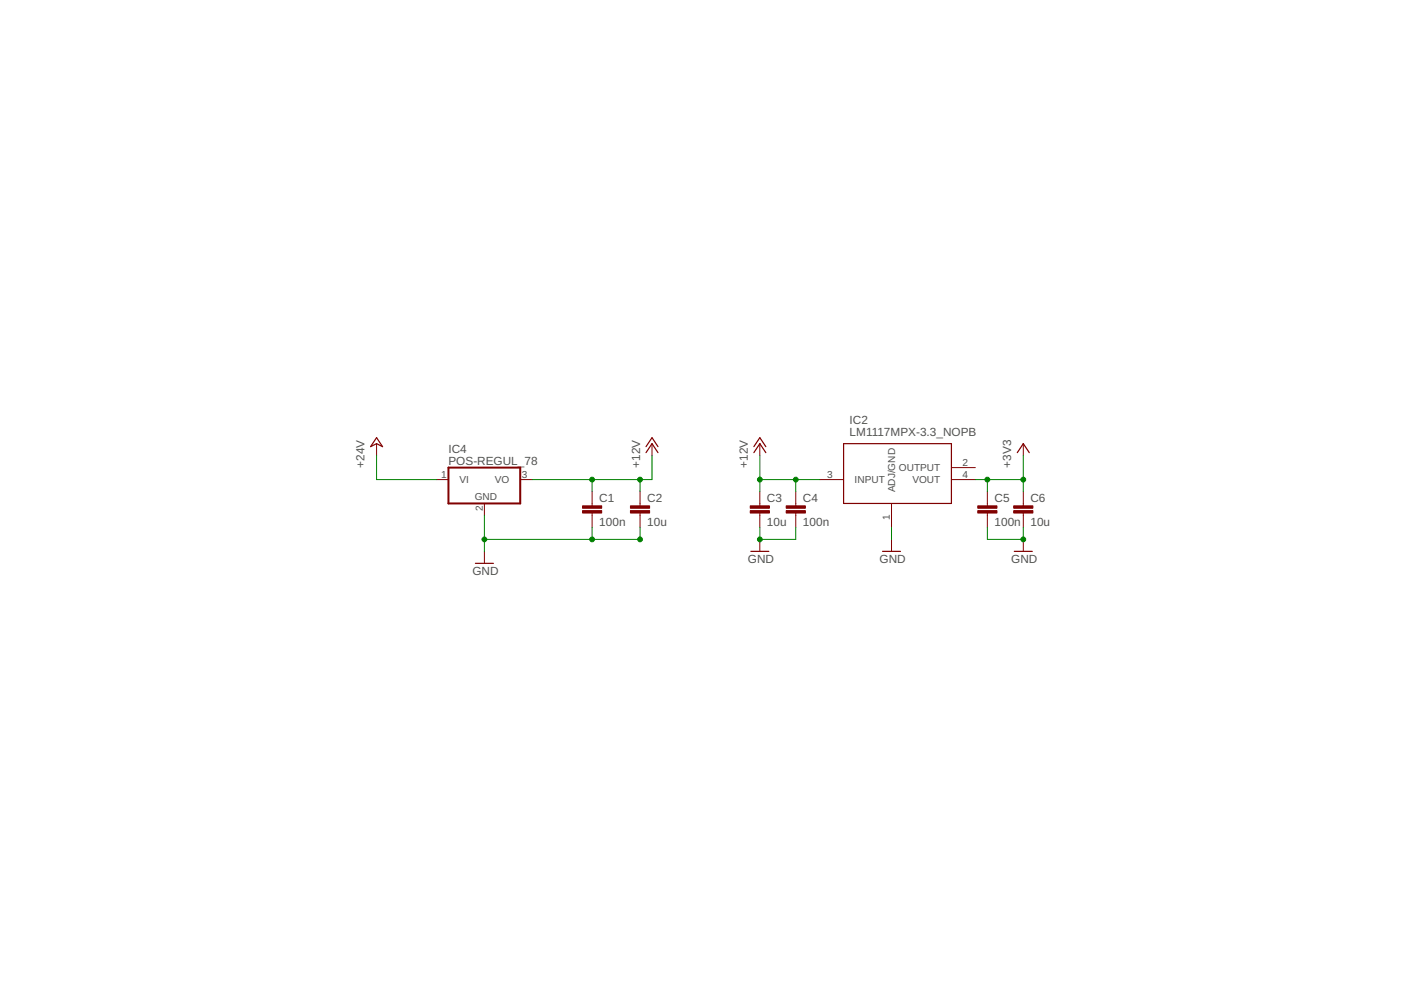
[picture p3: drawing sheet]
<svg xmlns="http://www.w3.org/2000/svg" width="297mm" height="210mm" viewBox="0 0 297 210" stroke-linecap="round" stroke-linejoin="round" font-family="sans-serif">
<path d="M79.8 92.8l1.3 1.9-1.3-.6-1.2 .6zM137 96l1.2-1.9 1.3 1.9M137 94.7l1.2-1.9 1.3 1.9M159.8 96l1.3-1.9 1.3 1.9M159.8 94.7l1.3-1.9 1.3 1.9M178.9 94.1h22.8v12.6h-22.8zM215.7 96l1.3-1.9 1.2 1.9M100.8 119.4h3.8M159.2 116.9h3.8M187.1 116.9h3.8M215.1 116.9h3.8" fill="none" stroke="#800000" stroke-width=".25"/>
<g fill="none" stroke="#800000" stroke-width=".21">
<path d="M79.8 94.1v2.5M138.2 94.1v2.5M161.1 94.1v2.5M201.7 99.1h5.1M217 94.1v2.5M92.5 101.7h2.6M102.7 106.7v2.6M102.7 116.9v2.5M110.3 101.7h2.5M125.5 104.2v3.1M125.5 108.8v3M135.7 104.2v3.1"/>
<path d="M135.7 108.8v3M161.1 104.2v3.1M161.1 108.8v3M161.1 114.4v2.5M168.7 104.2v3.1M168.7 108.8v3M173.8 101.7h5.1M189 106.7v5.1M189 114.4v2.5M201.7 101.7h5.1M209.3 104.2v3.1M209.3 108.8v3"/>
<path d="M217 104.2v3.1M217 108.8v3M217 114.4v2.5"/>
</g>
<path d="M95.1 99.1h15.2v7.6h-15.2z" fill="none" stroke="#800000" stroke-width=".42"/>
<g fill="#800000" stroke="#800000" stroke-width=".21">
<path d="M123.5 108.3h4.1v.5h-4.1z"/>
<path d="M123.5 107.3h4.1v.5h-4.1z"/>
<path d="M133.7 108.3h4v.5h-4z"/>
<path d="M133.7 107.3h4v.5h-4z"/>
<path d="M159.1 108.3h4v.5h-4z"/>
<path d="M159.1 107.3h4v.5h-4z"/>
<path d="M166.7 108.3h4.1v.5h-4.1z"/>
<path d="M166.7 107.3h4.1v.5h-4.1z"/>
<path d="M207.3 108.3h4.1v.5h-4.1z"/>
<path d="M207.3 107.3h4.1v.5h-4.1z"/>
<path d="M214.9 108.3h4.1v.5h-4.1z"/>
<path d="M214.9 107.3h4.1v.5h-4.1z"/>
</g>
<g fill="none" stroke="#008000" stroke-width=".21">
<path d="M79.8 96.6v5.1h12.7M138.2 96.6v5.1h-25.4M161.1 96.6v7.6M217 96.6v7.6M102.7 109.3v7.6M125.5 101.7v2.5M125.5 111.8v2.6M135.7 111.8v2.6h-33M135.7 101.7v2.5M161.1 111.8v2.6h7.6v-2.6M161.1 101.7h12.7M168.7 101.7v2.5"/>
<path d="M189 111.8v2.6M206.8 101.7h10.2M209.3 111.8v2.6h7.7v-2.6M209.3 101.7v2.5"/>
</g>
<g fill="#008000" stroke="#008000" stroke-width=".21">
<circle cx="125.5" cy="114.4" r=".51"/>
<circle cx="135.7" cy="114.4" r=".51"/>
<circle cx="102.7" cy="114.4" r=".51"/>
<circle cx="161.1" cy="114.4" r=".51"/>
<circle cx="217" cy="114.4" r=".51"/>
<circle cx="209.3" cy="101.7" r=".51"/>
<circle cx="217" cy="101.7" r=".51"/>
<circle cx="125.5" cy="101.7" r=".51"/>
<circle cx="135.7" cy="101.7" r=".51"/>
<circle cx="168.7" cy="101.7" r=".51"/>
<circle cx="161.1" cy="101.7" r=".51"/>
</g>
<g font-size="2.5" fill="#505050">
<text x="180.1" y="89.9">IC2</text>
<text x="95.1" y="96">IC4</text>
<text x="180.1" y="92.4">LM1117MPX-3.3_NOPB</text>
<text x="77.3" y="99.1" transform="rotate(-90 77.3 99.1)">+24V</text>
<text x="95.1" y="98.5">POS-REGUL_78</text>
<text x="135.7" y="99.1" transform="rotate(-90 135.7 99.1)">+12V</text>
<text x="158.6" y="99.1" transform="rotate(-90 158.6 99.1)">+12V</text>
<text x="214.4" y="99.1" transform="rotate(-90 214.4 99.1)">+3V3</text>
<text x="127.1" y="106.4">C1</text>
<text x="137.2" y="106.4">C2</text>
<text x="162.6" y="106.4">C3</text>
<text x="170.2" y="106.4">C4</text>
<text x="210.9" y="106.4">C5</text>
<text x="218.5" y="106.4">C6</text>
<text x="127.1" y="111.4">100n</text>
<text x="137.2" y="111.4">10u</text>
<text x="162.6" y="111.4">10u</text>
<text x="170.2" y="111.4">100n</text>
<text x="210.9" y="111.4">100n</text>
<text x="218.5" y="111.4">10u</text>
<text x="158.6" y="119.4">GND</text>
<text x="186.5" y="119.4">GND</text>
<text x="214.4" y="119.4">GND</text>
<text x="100.2" y="122">GND</text>
</g>
<g font-size="2.1" fill="#505050">
<text x="93.5" y="101.3">1</text>
<text x="110.7" y="101.3">3</text>
<text x="175.3" y="101.3">3</text>
<text x="190.6" y="99.9">OUTPUT</text>
<text x="204.1" y="98.8">2</text>
<text x="204.1" y="101.3">4</text>
<text x="97.4" y="102.4">VI</text>
<text x="100.7" y="106">GND</text>
<text x="104.9" y="102.4">VO</text>
<text x="181.2" y="102.4">INPUT</text>
<text x="189.8" y="104.4" transform="rotate(-90 189.8 104.4)">ADJ/GND</text>
<text x="193.4" y="102.4">VOUT</text>
<text x="102.3" y="108.3" transform="rotate(-90 102.3 108.3)">2</text>
<text x="188.7" y="110.3" transform="rotate(-90 188.7 110.3)">1</text>
</g>
</svg>
